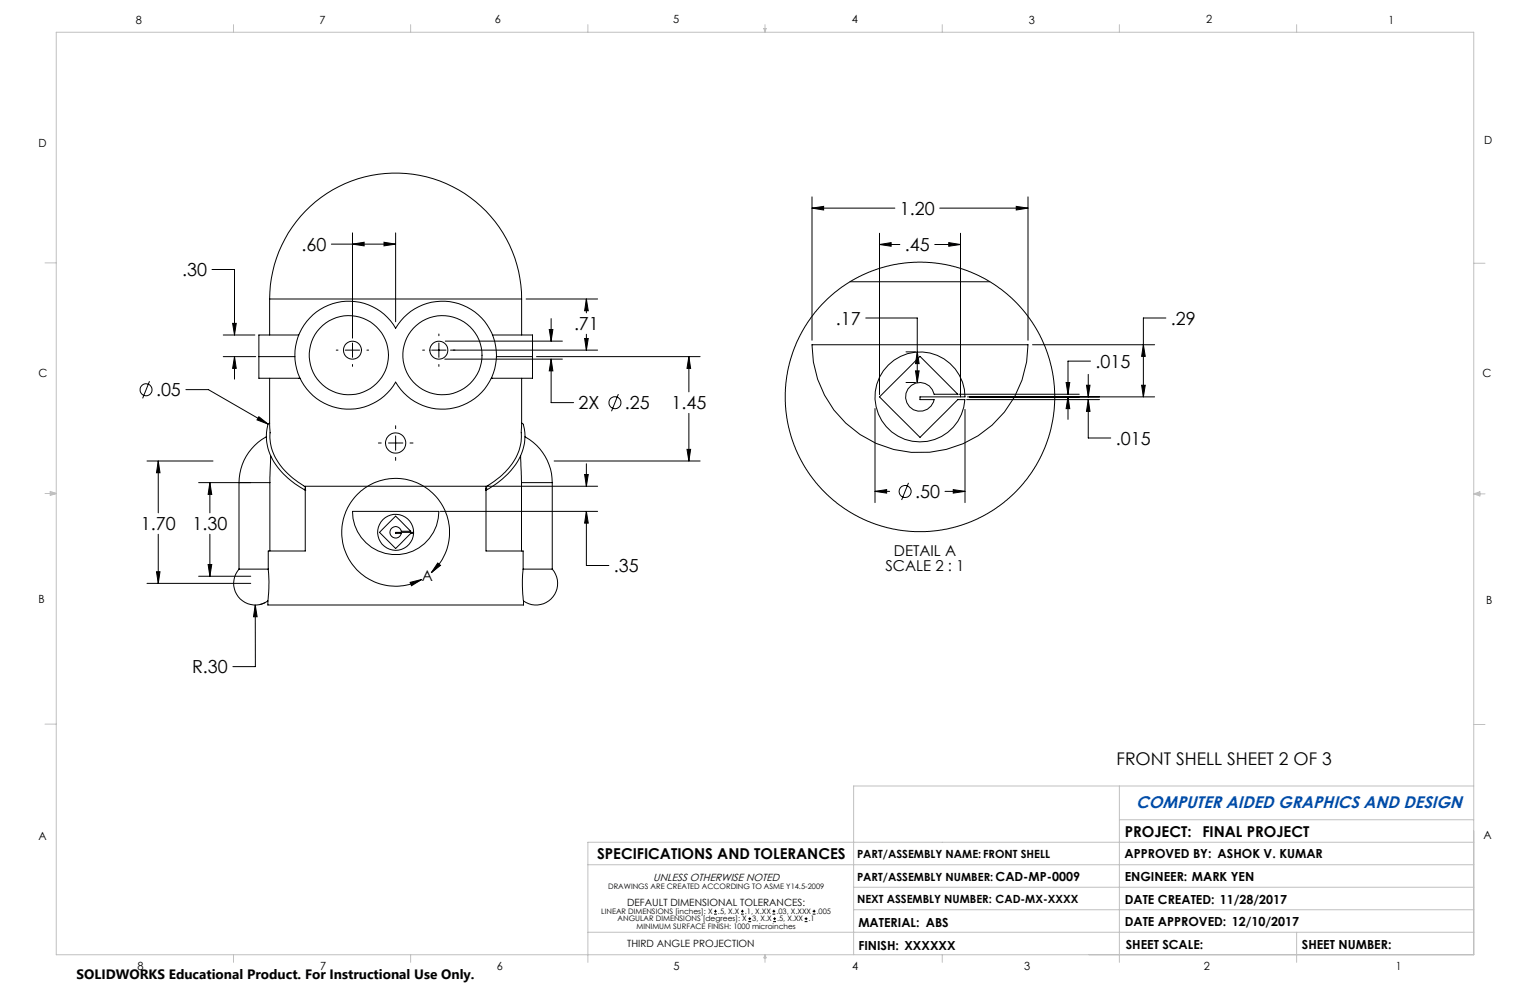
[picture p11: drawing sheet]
<svg xmlns="http://www.w3.org/2000/svg" width="432mm" height="279mm" viewBox="0 0 432 279" stroke-linecap="round" stroke-linejoin="round" font-family="sans-serif">
<g fill="none" stroke="#000" stroke-width=".28">
<path d="M229.2 58.7l3.2-.5v1.1zM229.2 55.6v40.4M229.2 58.7h23.4M265.2 58.7h24.9M286.8 58.2l3.3 .5-3.3 .6zM290.1 55.6v40.4M59.8 76.1h6.4v18.4M93.5 68.9h18.2M99.5 68.9l3.3-.5v1zM99.5 65.7v29.7M108.4 68.4l3.3 .5-3.3 .5zM111.7 65.7v25.1"/>
<path d="M239.9 79.5h39.5M248.2 69l3.3-.5v1zM248.2 65.8v45.6M248.2 69h5.8M263.8 69h7.3M267.8 68.5l3.3 .5-3.3 .5zM271.1 65.8v46.2M63 94.5h8.9M65.7 91.3h1l-.5 3.2zM76.1 84.4h71.1M76.1 84.4a35.6 35.6 0 0 1 35.6-35.6 35.6 35.6 0 0 1 35.5 35.6M76.1 84.4v10.1"/>
<path d="M84.3 94.5h-11.2v12.3h11.6M87.4 89.7a15.2 15.2 0 0 1 24.3 2.9 15.2 15.2 0 0 1 23-4 15.2 15.2 0 0 1 0 23.3 15.2 15.2 0 0 1-23-4.1 15.2 15.2 0 0 1-22.4 4.7 15.2 15.2 0 0 1-1.9-22.8zM94.9 98.8h.5M97.4 98.8h4.1M99.5 96.8v4.1M103.5 98.8h.5M119.3 98.8h.5M121.8 98.8h4.1M123.9 94.3v.5M123.9 96.8v4.1M125.7 96.3h33M127.1 98.8h41.6"/>
<path d="M139 94.5h11.3v12.3h-11.7M147.2 84.4v10.1M148.5 84.4h20.2M155 93h1l-.5 3.3zM155.5 89.9v6.4M165 95.5h1l-.5 3.3zM165.5 84.4l.5 3.3h-1zM165.5 84.4v3.9M165.5 94.3v4.5M229.2 97.3h60.9a30.5 30.5 0 0 1-30.5 30.5 30.5 30.5 0 0 1-30.4-30.5zM244.3 89.7h14.6v18.3M255.7 99.3h2.7"/>
<path d="M258.9 99.3l.5 3.3h-1zM291.4 97.3h34.5M322.7 97.3l.5 3.3h-1zM329 89.7h-6.3v22.3M42.2 107.6l-1.9 4.8M52.5 110h6.3l16.9 9.7M63 100.6h9.2M66.2 100.6l.5 3.4h-1zM66.2 100.6v6.4M73.1 100.6h10.1M73.1 117.6l2.6 2.1-3.2-1.2zM75.6 119.8a14.6 14.6 0 0 0 5 14.5l2.6 2.2 2.9 1.9"/>
<path d="M76.1 119.5l.1 2.7M76.1 119.5l-.5 .3M76.1 106.8v12.7M99.5 102.9v.5M123.9 102.9v.5M125.5 101.4h33.2M140.1 100.6h10.2M147.2 119.5v1.2a16 16 0 0 1-2.7 10.2l-2.9 3.2-4.4 3.3M147.2 119.5l.5 .3M147.2 106.8v12.7M147.7 119.8a14.7 14.7 0 0 1-5.4 14.9l-2 1.7-3.1 2M151.4 100.6h46.2"/>
<path d="M155.5 101.4l.5 3.3h-1zM155.5 101.4v12.2h6.4M174.5 111.2l-1.9 4.9M194.4 100.6l.5 3.4h-1zM194.4 100.6v10M194.4 116.7v13.4M246.9 115.3v26.6M250.7 103a12.7 12.7 0 0 1 13.8-2.7 12.7 12.7 0 0 1 7.8 11.7h-12.7v.8h4a4.1 4.1 0 0 1-6.2 2.6 4.1 4.1 0 0 1 0-6.8 4.1 4.1 0 0 1 6.2 2.7h6.7l-10.7-10.7-11.4 11.4 11.4 11.4 10.7-10.6h2a12.7 12.7 0 0 1-17.9 10.8 12.7 12.7 0 0 1-3.7-20.6zM255.7 108h2.7M258.4 104.7h1l-.5 3.3zM270.6 111.3h34M272.3 115.5v26.4"/>
<path d="M272.8 112.8h37.5M273.1 112h52.8M300.9 108h1l-.5 3.3zM301.4 112l.5 3.3h-1zM301.4 112v6.4M306.6 108.7h1l-.5 3.3zM307.1 112.8l.5 3.3h-1zM307.1 112.8v10.8h6.4M307.1 105.7v6.3M307.8 101.9h-6.4v9.4M322.2 108.7h1l-.5 3.3zM41.5 130.1h18.6"/>
<path d="M44.7 130.1l.5 3.3h-1zM44.7 130.1v14.6M56.1 136.2h14.7M59.2 136.2l.6 3.3h-1.1zM59.2 136.2v8.5M67.5 136.2h8.7M67.5 136.2v24.4M75.1 123.3a14.8 14.8 0 0 0-7.6 12.9M76.2 136.2v19.3M76.2 122.1a14.7 14.7 0 0 0 6.3 12.8l3.6 2.5M76.4 128.6l-.2 7.6M86.1 138.3v17.2h-10.4v5.1"/>
<path d="M86.1 137.8v-.6h51.1v.6M86.1 138.3l.2 .1M86.1 137.8h.1M86.2 137.8l.1 .6M106.8 125h.8M109.6 125h4.1M111.7 120.2v.8M111.7 123v4.1M111.7 129.1v.8M115.7 125h.9M137.2 137.8h.1M137.2 138.3v17.2h10.4v5.1"/>
<path d="M137.2 137.8l-.1 .6M137.2 138.3l-.1 .1M137.3 137.2h31.4M146.9 128.6l.3 7.6M147.2 136.2h8.7M147.2 136.2v19.3M148.2 123.3a14.8 14.8 0 0 1 7.7 12.9M155.9 136.2v24.4M156.4 130.1h41.2M165 133.9h1l-.5 3.3zM165.5 130.9v6.3M193.9 126.8h1l-.5 3.3z"/>
<path d="M246.9 138.7l3.3-.5v1zM246.9 138.7h4.2M256.4 136.3l-1.9 4.8M266.7 138.7h5.6M269 138.2l3.3 .5-3.3 .5zM44.7 150.8v13.8M58.7 159.3h1.1l-.6 3.3zM59.2 150.8v11.8M99.5 144.3h24.4a12.2 12.2 0 0 1-12.2 12.2 12.2 12.2 0 0 1-12.2-12.2zM108.1 146.6a5.1 5.1 0 0 1 5.5-1 5.1 5.1 0 0 1 3.1 4.6h-5v.3h1.5a1.62 1.62 0 0 1-2.4 1.1 1.62 1.62 0 0 1 0-2.7 1.62 1.62 0 0 1 2.4 1h2.7l-4.2-4.2-4.6 4.5 4.6 4.6 4.2-4.3h.7a4.5 4.5 0 0 1-2.5 4.2 5.1 5.1 0 0 1-6.5-1.4 5.1 5.1 0 0 1 .5-6.7zM123.5 158.9l.8 .7-2.6 2zM124.2 144.3h44.5"/>
<path d="M165.5 144.3l.5 3.3h-1zM165.5 144.3v15.3h6.3M41.5 164.6h29.3M44.2 161.4h1l-.5 3.2zM56.1 162.6h14.7M67.5 160.6h8.2M67.5 160.6a6.1 6.1 0 0 0 0 8.1 6.1 6.1 0 0 0 8.1 .9M72 170.7l.6 3.4h-1.1zM72 170.7l.1 17.4h-6.4M74.9 170.1l-1.6 .5M75.6 169.6v1.1h72.1v-1.1M75.7 160.6l.2 3.7-.3 5.3"/>
<path d="M115.7 164.4l3.3-.9-2.9 1.8zM121.7 161.6a15.2 15.2 0 0 0-4.1-25.4 15.2 15.2 0 0 0-21.1 14.8 15.2 15.2 0 0 0 22.5 12.5M147.6 160.6l-.2 4.7 .3 4.3M147.6 160.6h8.3M155.9 160.6a6.1 6.1 0 0 1-.1 8.1 6.1 6.1 0 0 1-8.1 .9M201.5 258h.8M201.5 257.2h.8M201.9 256.8v.8M209.1 258h.8M209.1 257.2h.8M209.5 256.8v.8M211.2 259.3h.8"/>
<path d="M211.6 258.9v.8M218 258h.8M218 257.2h.8M218.2 259.3h.8M218.4 256.8v.8M218.6 258.9v.8M227.1 259.3h.8M227.5 258.9v.8M229.3 258h.9M229.3 257.2h.9M229.8 256.8v.8M211.2 260.1h.8"/>
<path d="M218.2 260.1h.8M227.1 260.1h.8"/>
<circle cx="99.5" cy="98.8" r="2.54"/>
<circle cx="123.9" cy="98.8" r="2.54"/>
<circle cx="41.2" cy="110" r="1.69"/>
<circle cx="98.5" cy="100.2" r="11.2"/>
<circle cx="124.9" cy="100.2" r="11.2"/>
<circle cx="173.6" cy="113.6" r="1.69"/>
<circle cx="259.6" cy="112" r="38"/>
<circle cx="111.7" cy="125" r="2.86"/>
<circle cx="255.4" cy="138.7" r="1.69"/>
</g>
<g fill="none" stroke="#c0c0c0" stroke-width=".28">
<path d="M15.9 9.1h400v260.4h-400zM65.9 6.9v2.2M115.9 6.9v2.2M165.9 6.9v2.2M215.6 8h.6l-.3 1.1zM215.7 8l.2 1.1M215.9 6.9v2.2M216 8l-.1 1.1M265.9 6.9v2.2M315.9 6.9v2.2M365.9 6.9v2.2M12.7 74.2h3.2"/>
<path d="M415.9 74.3h3.2M12.7 139.3h3.2M14.2 139.1l1.7 .2M14.2 138.7l1.7 .6-1.7 .5zM15.9 139.3l-1.7 .3M415.9 139.4h3.2M415.9 139.4l1.8-.6v1.2zM415.9 139.4l1.8 .3M417.7 139.2l-1.8 .2M12.7 204.4h3.2M415.9 204.5h3.2M315.9 221.8v49.8"/>
<path d="M315.9 231.4h100M415.9 221.8h-175v47.7M415.9 237.7h-250v33.9M165.9 244.1h250M240.9 250.4h175M240.9 256.8h175M65.9 269.5v2.1M115.9 269.5v2.1M165.9 263.1h250M215.9 269.5v2.1M215.9 269.5l.3 .8h-.6zM265.9 269.5v2.1"/>
<path d="M365.9 263.1v8.5"/>
</g>
<g fill="#000">
<path d="M59.2 136.2l.6 3.3h-1.1zM58.7 159.3h1.1l-.6 3.3zM72 170.7l-.5 3.4h1.1zM44.2 161.4h1l-.5 3.2zM44.7 130.1l.5 3.3h-1zM155.5 101.4l.5 3.3h-1zM155 93h1l-.5 3.3zM165 95.5h1l-.5 3.3zM165.5 84.4l.5 3.3h-1zM99.5 68.9l3.3-.5v1zM108.4 68.4l3.3 .5-3.3 .5zM194.4 100.6l.5 3.4h-1zM193.9 126.8h1l-.5 3.3zM65.7 91.3h1l-.5 3.2zM66.2 100.6l.5 3.4h-1zM73.1 117.6l-.6 .9 3.2 1.2zM165.5 144.3l.5 3.3h-1zM165 133.9h1l-.5 3.3zM229.2 58.7l3.2-.5v1.1zM286.8 58.2l3.3 .5-3.3 .6zM322.2 108.7h1l-.5 3.3zM322.7 97.3l.5 3.3h-1zM246.9 138.7l3.3-.5v1zM269 138.2l3.3 .5-3.3 .5zM248.2 69l3.3-.5v1zM267.8 68.5l3.3 .5-3.3 .5zM258.4 104.7h1l-.5 3.3zM258.9 99.3l.5 3.3h-1zM306.6 108.7h1l-.5 3.3zM307.1 112.8l.5 3.3h-1zM300.9 108h1l-.5 3.3zM301.4 112l.5 3.3h-1z"/>
<path d="M123.5 158.9l.8 .7-2.6 2zM115.7 164.4l3.3-.9-2.9 1.8z"/>
</g>
<g font-size="5.1">
<text x="254" y="60.6">1.20</text>
<text x="85.1" y="70.8">.60</text>
<text x="255.4" y="70.9">.45</text>
<text x="51.4" y="78">.30</text>
<text x="162" y="93.2">.71</text>
<text x="235.9" y="91.6">.17</text>
<text x="330.5" y="91.6">.29</text>
<text x="309.2" y="103.8">.015</text>
<text x="44" y="111.8">.05</text>
<text x="163.3" y="115.5">2X</text>
<text x="176.4" y="115.5">.25</text>
<text x="189.5" y="115.5">1.45</text>
<text x="314.9" y="125.5">.015</text>
<text x="258.3" y="140.6">.50</text>
<text x="39.8" y="149.7">1.70</text>
<text x="54.3" y="149.7">1.30</text>
<text x="173.3" y="161.5">.35</text>
<text x="54.2" y="190">R.30</text>
</g>
<text font-size="4.9" x="315.1" y="215.9">FRONT SHELL SHEET 2 OF 3</text>
<text font-size="4.7" fill="#024da8" x="320.6" y="228">COMPUTER AIDED GRAPHICS AND DESIGN</text>
<g font-size="4.2">
<text x="249.9" y="161">SCALE 2 : 1</text>
<text x="252.3" y="156.8">DETAIL A</text>
<text x="119" y="164">A</text>
<text x="317.4" y="236.3">PROJECT:</text>
<text x="339.3" y="236.3">FINAL PROJECT</text>
<text x="168.5" y="242.4">SPECIFICATIONS AND TOLERANCES</text>
</g>
<text font-size="3.8" x="21.6" y="276.3">SOLIDWORKS Educational Product. For Instructional Use Only.</text>
<g font-size="3.5">
<text x="317.4" y="242.2">APPROVED BY: ASHOK V. KUMAR</text>
<text x="317.4" y="248.5">ENGINEER: MARK YEN</text>
<text x="317.4" y="255.3">DATE CREATED: 11/28/2017</text>
<text x="242.3" y="261.6">MATERIAL: ABS</text>
<text x="317.4" y="261.4">DATE APPROVED: 12/10/2017</text>
<text x="242.3" y="268.1">FINISH: XXXXXX</text>
<text x="317.7" y="267.8">SHEET SCALE:</text>
<text x="367.4" y="267.8">SHEET NUMBER:</text>
</g>
<g font-size="3.2">
<text x="38.3" y="6.7">8</text>
<text x="90.2" y="6.7">7</text>
<text x="139.7" y="6.5">6</text>
<text x="190" y="6.5">5</text>
<text x="240.4" y="6.5">4</text>
<text x="290.4" y="6.7">3</text>
<text x="340.4" y="6.5">2</text>
<text x="391.9" y="6.7">1</text>
<text x="10.9" y="41.6">D</text>
<text x="418.9" y="40.7">D</text>
<text x="10.9" y="106.3">C</text>
<text x="418.4" y="106.4">C</text>
<text x="10.8" y="170.2">B</text>
<text x="419.4" y="170.6">B</text>
<text x="10.8" y="237.2">A</text>
<text x="418.6" y="236.8">A</text>
<text x="241.9" y="242.2">PART/ASSEMBLY NAME:FRONT SHELL</text>
<text x="241.9" y="248.5">PART/ASSEMBLY NUMBER: CAD-MP-0009</text>
<text x="241.9" y="254.8">NEXT ASSEMBLY NUMBER: CAD-MX-XXXX</text>
<text x="38.8" y="273.8">8</text>
<text x="90.4" y="273.8">7</text>
<text x="140.2" y="273.8">6</text>
<text x="190.1" y="273.9">5</text>
<text x="240.5" y="273.8">4</text>
<text x="289" y="273.9">3</text>
<text x="339.8" y="273.9">2</text>
<text x="394" y="273.9">1</text>
</g>
<text font-size="2.9" x="184.4" y="248.6">UNLESS OTHERWISE NOTED</text>
<g font-size="2.8">
<text x="177" y="255.7">DEFAULT DIMENSIONAL TOLERANCES:</text>
<text x="177" y="267.1">THIRD ANGLE PROJECTION</text>
</g>
<g font-size="2.1">
<text x="171.6" y="250.9">DRAWINGS ARE CREATED ACCORDING TO ASME Y14.5-2009</text>
<text x="169.7" y="257.9">LINEAR DIMENSIONS [inches]: X</text>
<text x="202.6" y="257.9">.5, X.X</text>
<text x="210.2" y="257.9">.1, X.XX</text>
<text x="219.1" y="257.9">.03, X.XXX</text>
<text x="230.5" y="257.9">.005</text>
<text x="174.3" y="260.1">ANGULAR DIMENSIONS [degrees]: X</text>
<text x="179.7" y="262.2">MINIMUM SURFACE FINISH: 1000 microinches</text>
<text x="212.3" y="260.1">3, X.X</text>
<text x="219.3" y="260.1">.5, X.XX</text>
<text x="228.2" y="260.1">.1</text>
</g>
</svg>
